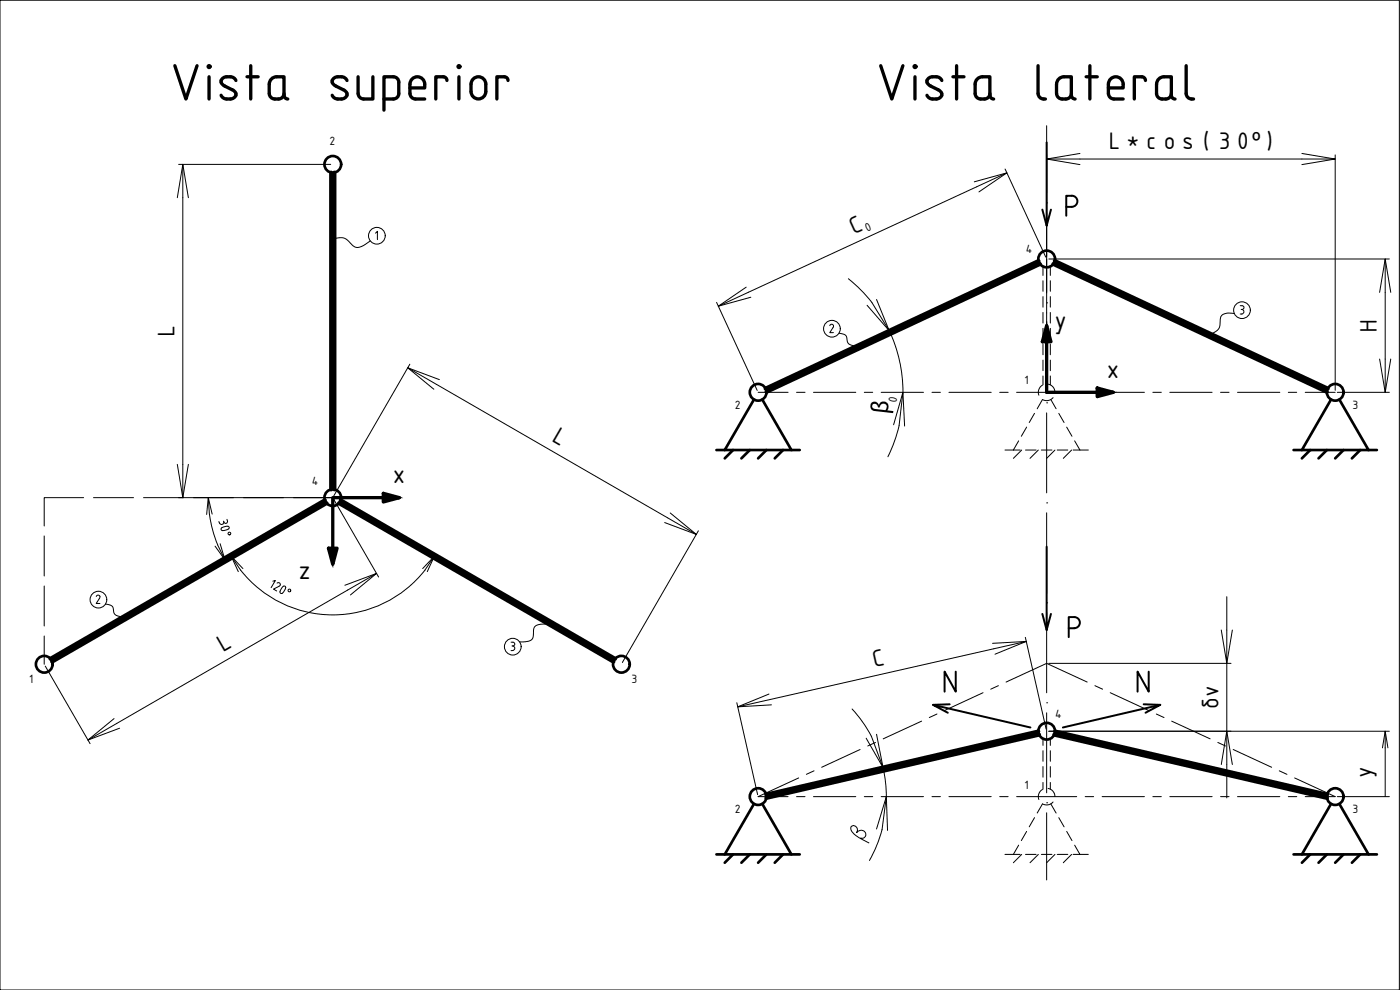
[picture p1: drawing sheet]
<svg xmlns="http://www.w3.org/2000/svg" width="420mm" height="297mm" viewBox="0 0 420 297" stroke-linecap="round" stroke-linejoin="round" font-family="sans-serif">
<g fill="none" stroke="#000" stroke-width=".3">
<path d="M0 .1h420v296.9h-420zM314.1 37.7v80.2M53.2 59.3l1.7-10 1.6 10M53.6 49.3h45.7M54.9 49.3v100M99.9 51.8v14.5M292.4 54.6l9.8-2.7-8.4 5.7M301.6 50.7l12.3 26.5M302.2 51.9l-86.6 40M314.1 47.7h86.6M324.1 46l-10 1.7 10 1.7M390.7 46l10 1.7-10 1.7"/>
<path d="M400.7 46.5v70.6M99.9 69.3h.1M99.9 72.3v24M100.4 71.6a3.8 3.8 0 0 1 4.8 1.4 2.77 2.77 0 0 0 4.4 .3l1.5-1M112.7 70l.6-.6v2.5M311.8 78.8l-11 5.2M313 80v2.6M314.1 60.9h.1M314.7 77.7h102.3M315.2 80v2.6M316.4 78.8l11 5.2M415.7 77.7v40"/>
<path d="M99.9 99.3h.1M215.1 90.7l12.1 26.4M223.9 86.2l-8.3 5.7 9.7-2.7M249 97.7a.58 .58 0 0 1 .9-.3 .58 .58 0 0 1 .1 .9l-1 1.5h1.1M251.8 100a2.19 2.19 0 0 1 2.3 1.1 2.24 2.24 0 0 0 2.4 2.7l.5 .1M254.6 83.6l3.7 3.4 3.3 3.7 5.3 8.5a43.2 43.2 0 0 1 4.1 18.5l-1.2 9.9M263.1 89.9l3.8 9.3-6.7-7.6M268.2 99.2l-21.8 10.2M270.9 97.9h.1M295.3 86.5l-21.7 10.2M298.1 85.2h.1M313 84.2v3.2"/>
<path d="M313 89v3.2M313 93.8v3.1M313 98.5v3.2M314.1 90.9h.1M315.2 84.2v3.2M315.2 89v3.2M315.2 93.8v3.1M315.2 98.5v3.2M330.2 85.2h.1M332.9 86.5l21.7 10.2M357.3 97.9h.1M360.1 99.2l21.7 10.2"/>
<path d="M370.4 94.1a3.8 3.8 0 0 0-4 .9l-.3 2.4a3.3 3.3 0 0 1-2.6 2.8M372.2 91.7h.6a.56 .56 0 0 1 .5 .6 .56 .56 0 0 1-.5 .5M372.2 94.2h.4M372.5 92.8h.1M372.6 92.8a.69 .69 0 0 1 .7 .7 .69 .69 0 0 1-.7 .7M414 87.7l1.7-10 1.7 10M99.9 102.3v24M122.4 110.3l86.6 50M123 109.3l-22.8 39.5M131.9 113.9l-9.5-3.6 7.8 6.5M227.5 117.7h9M239.1 117.7h2.5"/>
<path d="M241 111.9l-11.1 5.2M243.7 110.6h.1M244.1 117.7h12.7M259.4 117.7h2.5M264.5 117.7h12.7M279.7 117.7h2.5M284.8 117.7h12.7M300 117.7h2.6M305.1 117.7h18M312.9 115.6a2.49 2.49 0 0 0-1.1 3M313 103.3v3.2M313 108v3.2"/>
<path d="M313 112.8v2.7M314.5 115.3a2.46 2.46 0 0 1 2.1 2.4M315.2 103.3v3.2M315.2 108v3.2M315.2 112.8v2.7M315.4 119.9l1.5 2.7M316 119.3a2.49 2.49 0 0 1-3.1 .6l-1.6 2.7M325.7 117.7h2.5M330.8 117.7h12.7M346 117.7h2.5M351.1 117.7h12.7M366.3 117.7h2.6"/>
<path d="M371.4 117.7h12.7M384.5 110.6h.1M386.6 117.7h2.6M387.2 111.9l11.1 5.2M391.7 117.7h9M401.3 117.7h15.7M414 107.7l1.7 10 1.7-10M53.2 139.3l1.7 10 1.6-10M99.9 129.3h.1M99.9 132.3v14.5M268.2 127.5l2.8-9.8 .5 10.1M269.9 127.6l-1.5 4.8-1.9 4.6"/>
<path d="M301.6 135h4.6M305.7 132.3l-1.6 2.7M306.6 135l-2.5 2.5M307.8 135h3.1M308.1 128.2l-1.6 2.7M310.5 124l-1.6 2.8M311.6 135l-2.5 2.5M312.5 135h3.2M314.1 120.9h.1M314.1 123.9v24M316.6 135l-2.5 2.5M317.3 135h3.2"/>
<path d="M317.8 124l1.5 2.8M320.1 128.2l1.6 2.7M321.6 135l-2.5 2.5M322.5 132.3l1.6 2.7h-2M324.1 135h2.5M25.1 149.3h-11.8v8.5M28.1 149.3h12M43.1 149.3h56.8M82.5 159.3h.1M97.7 150.6l-12.5 7.2M100.2 149.9l13.4 23.2M102 150.6l12.6 7.2"/>
<path d="M117.2 159.3h.1M201.1 153.9l7.9 6.4-9.5-3.5M209.6 159.3l-22.8 39.5M314.1 150.9h.1M314.1 153.9v24M13.3 160.8v12M13.3 175.8v12M28.9 179l.6-.5 .5 .5M30 179l-1.1 2.1h1.1M54 175.8l-20.8 12M56.6 174.3h.1M69.4 166.9a35.2 35.2 0 0 0 20 16 35.2 35.2 0 0 0 38.1-11.9l2.8-4.1"/>
<path d="M72.9 170.6l-3.5-3.7 2.1 4.6M79.9 160.8l-20.7 12M81.9 174.4l.7-.2-1.2 2.1M83.2 175a.57 .57 0 0 1 .9 .1 .57 .57 0 0 1-.4 .8M83.7 175.9l-1.6 .8 .9 .6M85 175.9a1.75 1.75 0 0 0-.8 2.1h.5M85 175.9h.5a1.75 1.75 0 0 1-.8 2.1M103.5 175.6l9.5-3.6-7.8 6.5M113 172l-86.6 50M119.8 160.8l20.8 12M126.9 170.6l3.4-3.7-2.1 4.6M143.2 174.3h.1"/>
<path d="M145.8 175.8l20.8 12M368.2 179v20l-1.7-10M13.3 190.8v8.5M13.6 199.9l13.4 23.2M28 190.8l-12.6 7.3M30.6 189.3h.1M31.6 181.2a2 2 0 0 1 2.5 2.1 1.95 1.95 0 0 0 2.2 1.7l.5 .1M153.4 192.7h.5a.56 .56 0 0 1 .6 .5 .56 .56 0 0 1-.6 .6M153.4 195.2h.4M153.6 193.8a.7 .7 0 0 1 .9 .6 .7 .7 0 0 1-.7 .8M164.6 187.3a5.3 5.3 0 0 0-4.1 .8l-.4 .8a3.5 3.5 0 0 1-.9 3.3l-1.4 .3-1.9 .1M169.1 189.3h.1"/>
<path d="M171.7 190.8l12.6 7.3M297.9 193l10.1-.5-9.4 3.8M307.7 191.2l6.3 27.6M308 192.5l-86.6 19.6M314.1 180.9h.1M314.1 183.9v24M314.7 199h54.7M369.8 189l-1.6 10v40.4M34.2 215.6l-7.8 6.4 9.5-3.5M221.1 210.8l6.3 27.6M230.8 208.2l-9.4 3.9 10.1-.6M255.7 212.7l3.2 3.9 2.6 4.3"/>
<path d="M276.6 216.4l-11.6 5.3M281.2 214.2l-2.3 1.1M295 207.8l-11.5 5.4M299.6 205.7l-2.3 1.1M301.9 204.6l12.2-5.6 12.2 5.6M311.7 220l-23.3 5.4M314.1 210.9h.1M314.1 213.9v24M314.7 219.4h102.3M316.5 220l23.4 5.4M328.6 205.7l2.3 1.1M333.2 207.8l11.5 5.4"/>
<path d="M347 214.2l2.3 1.1M351.6 216.4l11.6 5.3M415.7 219.4v19.6M239.1 239h2.5M239.7 233.4l-12.2 5.6h9M244.1 239h12.7M244.3 231.3l-2.3 1M253.3 233.5l-23.3 5.4M256.2 232.8h.1M258.1 224.9l-11.5 5.3M259.4 239h2.5M261.5 220.9l3.5 9.4 .8 4.8 .2 3.9-1.3 9.9-1.6 4.8-2.2 4.5"/>
<path d="M262.7 222.8l-2.3 1M263.1 220.3l1.9 10-5.1-8.8M264.5 239h12.7M279.7 239h2.5M282.5 226.7l-23.4 5.4M284.8 239h12.7M285.5 226h.1M300 239h2.6M305.1 239h18M312.9 236.9a2.45 2.45 0 0 0-1.1 3M313 221.6v2.1M313 225.2v3.2"/>
<path d="M313 230v3.2M313 234.8v2M314.5 236.6a2.51 2.51 0 0 1 2.1 2.4M315.2 221.6v2.1M315.2 225.2v3.2M315.2 230v3.2M315.2 234.8v2M325.7 239h2.5M330.8 239h12.7M342.8 226h.1M345.7 226.7l23.4 5.4M346 239h2.5"/>
<path d="M351.1 239h12.7M365.5 222.8l2.3 1M366.3 239h2.6M366.5 229.4l1.7-10 1.6 10M370.1 224.9l11.5 5.3M371.4 239h12.7M372 232.8h.1M374.9 233.5l23.3 5.4M383.9 231.3l2.3 1M386.6 239h2.6M388.5 233.4l12.2 5.6h-9M401.3 239h15.7"/>
<path d="M414.9 224.4l.8-5 .8 5M263.1 248.7l2.9-9.7 .4 10.2M301.6 256.4h4.6M305.7 253.6l-1.6 2.8M306.6 256.4l-2.5 2.5M307.8 256.4h3.1M308.1 249.5l-1.6 2.7M310.5 245.3l-1.6 2.8M311.6 256.4l-2.5 2.5M312.5 256.4h3.2M314.1 240.9h.1M314.1 243.9v20.1"/>
<path d="M315.4 241.2l1.5 2.8M316 240.6a2.46 2.46 0 0 1-3.1 .6l-1.6 2.8M316.6 256.4l-2.5 2.5M317.3 256.4h3.2M317.8 245.3l1.5 2.8M320.1 249.5l1.6 2.7M321.6 256.4l-2.5 2.5M322.5 253.6l1.6 2.8h-2M324.1 256.4h2.5"/>
<circle cx="113.1" cy="70.7" r="2.51"/>
<circle cx="249.7" cy="98.6" r="2.51"/>
<circle cx="372.7" cy="93.1" r="2.51"/>
<circle cx="29.5" cy="179.9" r="2.51"/>
<circle cx="86.9" cy="177.2" r=".41"/>
<circle cx="153.9" cy="194" r="2.51"/>
</g>
<g fill="none" stroke="#000" stroke-width=".8">
<path d="M226.3 119.9l-8.8 15.1h20l-8.7-15.1M399.5 119.9l-8.8 15.1h20l-8.7-15.1M215 135h2.5M220 135l-2.5 2.5M225 135l-2.5 2.5M230 135l-2.5 2.5M235 135l-2.5 2.5M237.5 135h2.5M388.2 135h2.5M393.2 135l-2.5 2.5M398.2 135l-2.5 2.5M403.2 135l-2.5 2.5"/>
<path d="M408.2 135l-2.5 2.5M410.7 135h2.5M215 256.4h2.5M220 256.4l-2.5 2.5M225 256.4l-2.5 2.5M226.3 241.2l-8.8 15.2h20l-8.7-15.2M230 256.4l-2.5 2.5M235 256.4l-2.5 2.5M237.5 256.4h2.5M388.2 256.4h2.5M393.2 256.4l-2.5 2.5M398.2 256.4l-2.5 2.5"/>
<path d="M399.5 241.2l-8.8 15.2h20l-8.7-15.2M403.2 256.4l-2.5 2.5M408.2 256.4l-2.5 2.5M410.7 256.4h2.5"/>
<circle cx="99.9" cy="49.3" r="2.51"/>
<circle cx="314.1" cy="77.7" r="2.51"/>
<circle cx="227.5" cy="117.7" r="2.51"/>
<circle cx="400.7" cy="117.7" r="2.51"/>
<circle cx="99.9" cy="149.3" r="2.51"/>
<circle cx="13.3" cy="199.3" r="2.51"/>
<circle cx="186.5" cy="199.3" r="2.51"/>
<circle cx="314.1" cy="219.4" r="2.51"/>
<circle cx="227.5" cy="239" r="2.51"/>
<circle cx="400.7" cy="239" r="2.51"/>
</g>
<g fill="none" stroke="#000" stroke-width="1.2">
<path d="M99.4 51.8v95.1M100.4 51.8v95.1M311.7 78.3l-82 38.3M312.1 79.2l-82.1 38.4M316.1 79.2l82.1 38.4M316.5 78.3l82 38.3M97.5 150.1l-82.4 47.6M98 151l-82.4 47.5M101.7 151l82.4 47.5M102.2 150.1l82.4 47.6M311.6 219.5l-81.7 18.9M316.6 219.5l81.7 18.9"/>
<path d="M311.8 220.4l-81.8 19M316.4 220.4l81.9 19"/>
</g>
<path d="M314.1 42.7v25l1.3-4.8M312.8 62.9l1.3 4.8M320 62.1a3.1 3.1 0 0 0 2.9-.5 1.65 1.65 0 0 0 .3-1.8 1.65 1.65 0 0 0-1.5-1.1h-1.7v6M314.1 164v25l1.3-4.8M312.8 184.2l1.3 4.8M320.7 188.5a3.1 3.1 0 0 0 2.9-.5 1.66 1.66 0 0 0 .4-1.8 1.66 1.66 0 0 0-1.6-1h-1.7v6M284.4 213.9l-4.4-2.4 29.2 6.8M285 211.3l-5 .2M286.8 201.5v6l-3.3-6v6M343.2 211.3l5 .2M343.8 213.9l4.4-2.4-29.2 6.8M344.7 201.5v6l-3.3-6v6" fill="none" stroke="#000" stroke-width=".59"/>
<g fill="#000" stroke="#000" stroke-width=".3">
<path d="M314.1 97.7v4.8h1.3zM314.1 97.7v4.8h-1.3z"/>
<path d="M329.3 116.4l4.8 1.3h-4.8zM329.3 117.7v1.3l4.8-1.3z"/>
<path d="M115 148l4.9 1.3h-4.9zM115 149.3v1.3l4.9-1.3z"/>
<path d="M98.6 164.5h1.3v4.8zM99.9 164.5v4.8l1.3-4.8z"/>
</g>
<path d="M314.1 97.7l1.3 4.8h-2.6zM314.1 97.7v20h20M329.3 116.4l4.8 1.3-4.8 1.3zM115 148l4.9 1.3-4.9 1.3zM119.9 149.3h-20v15.2M98.6 164.5h2.6l-1.3 4.8z" fill="none" stroke="#000" stroke-width=".99"/>
<text font-size="19.4" x="51.2" y="34.2">Vista superior</text>
<text font-size="16.8" x="263.2" y="32.1">Vista lateral</text>
<text font-size="13.2" x="72.7" y="166.2" transform="rotate(-90 72.7 166.2)">30°</text>
<text font-size="8.8" x="254" y="254">b</text>
<g font-size="8.3">
<text x="316.4" y="98.8">y</text>
<text x="332.1" y="113.4">x</text>
<text x="117.9" y="145">x</text>
<text x="89.6" y="173.6">z</text>
</g>
<g font-size="7.8">
<text x="331.8" y="44.7">L*cos(30º)</text>
<text x="255.3" y="70.7" transform="rotate(-25 255.3 70.7)">C</text>
<text x="413.2" y="100.5" transform="rotate(-90 413.2 100.5)">H</text>
<text x="52.4" y="102.1" transform="rotate(-90 52.4 102.1)">L</text>
<text x="164.5" y="131.8" transform="rotate(30 164.5 131.8)">L</text>
<text x="66.1" y="196.3" transform="rotate(-30 66.1 196.3)">L</text>
<text x="261.5" y="200.4" transform="rotate(-13 261.5 200.4)">C</text>
<text x="365.7" y="212.7" transform="rotate(-90 365.7 212.7)">δv</text>
<text x="411.7" y="233.5" transform="rotate(-90 411.7 233.5)">y</text>
</g>
<text font-size="6.6" x="266.3" y="124.3" transform="rotate(-84 266.3 124.3)">β</text>
<g font-size="3.9">
<text x="98.9" y="43.5">2</text>
<text x="260.2" y="69.6" transform="rotate(-24 260.2 69.6)">0</text>
<text x="307.8" y="75.8">4</text>
<text x="307.4" y="115.3">1</text>
<text x="220.6" y="122.7">2</text>
<text x="269" y="120.8" transform="rotate(-80 269 120.8)">0</text>
<text x="405.9" y="122.7">3</text>
<text x="93.6" y="145.6">4</text>
<text x="8.7" y="205">1</text>
<text x="189.5" y="205">3</text>
<text x="316.7" y="215.4">4</text>
<text x="307.4" y="236.6">1</text>
<text x="220.6" y="244">2</text>
<text x="405.9" y="244">3</text>
</g>
</svg>
